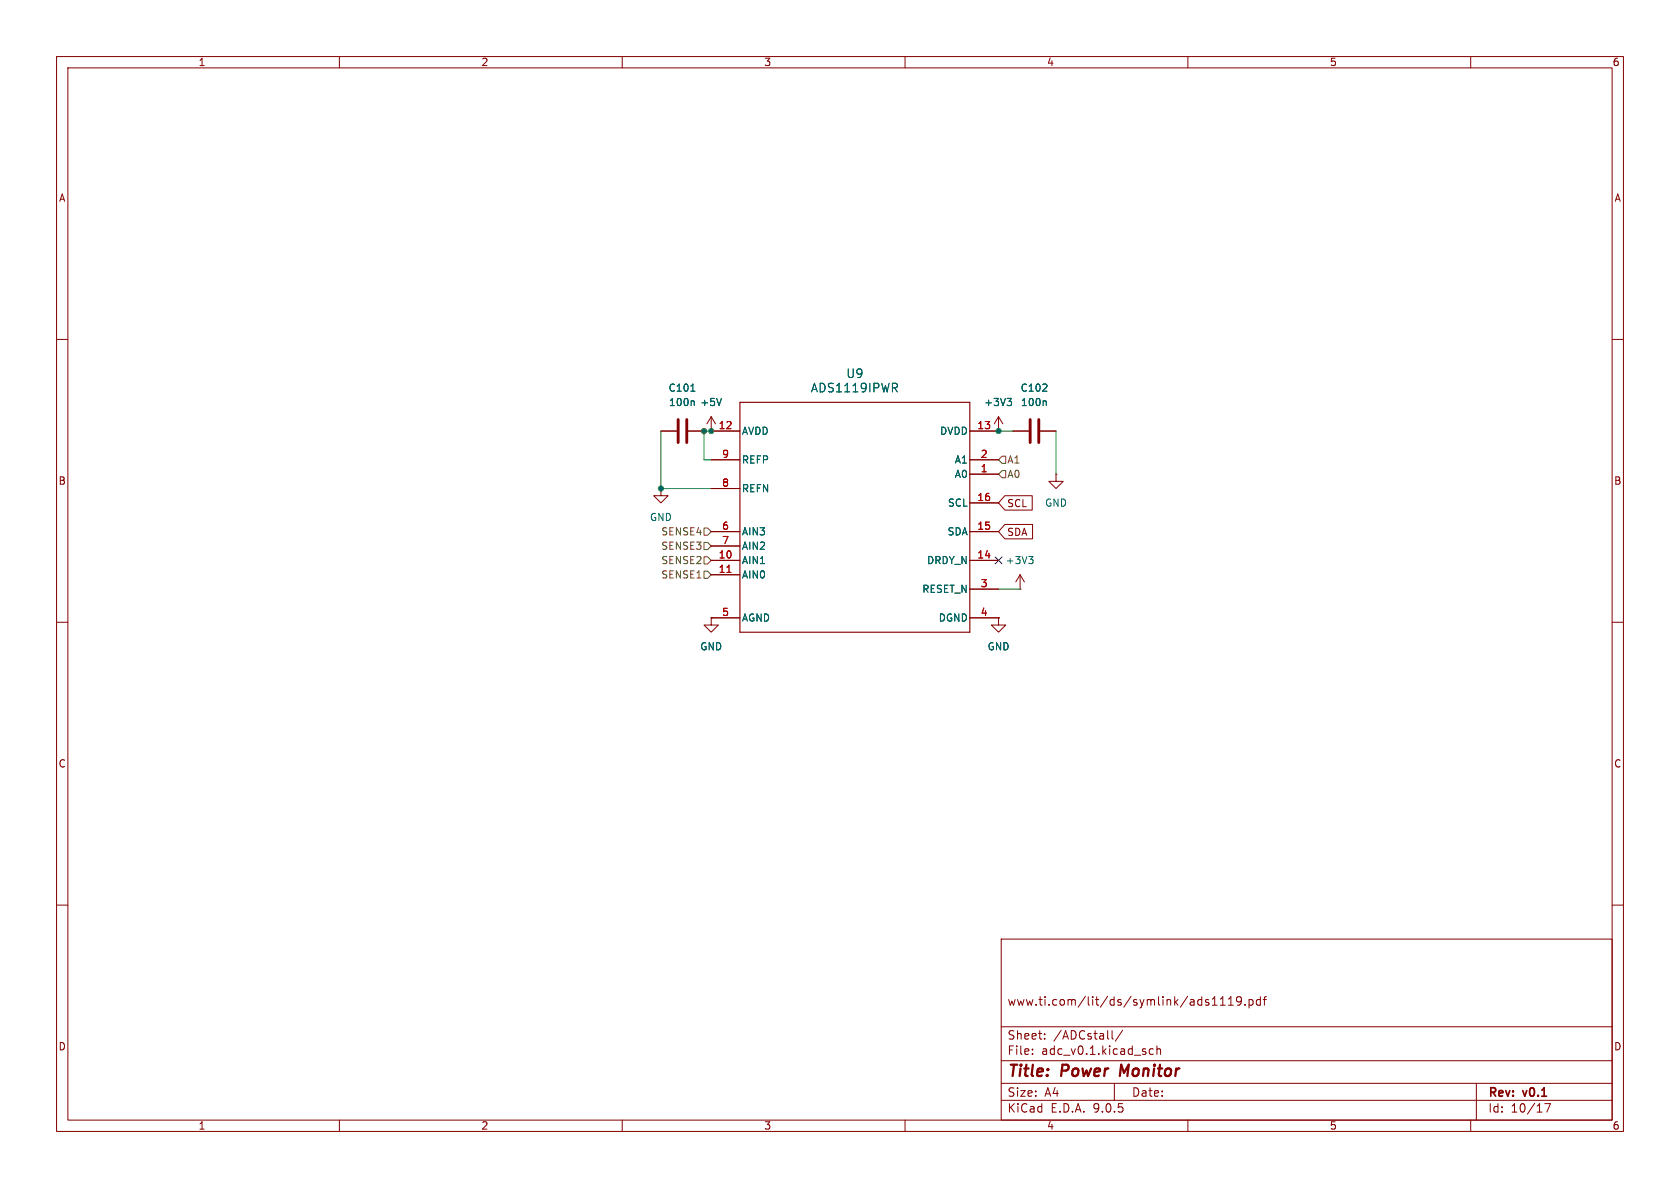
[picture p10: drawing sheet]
<svg xmlns="http://www.w3.org/2000/svg" width="297mm" height="210mm" viewBox="0 0 297 210" stroke-linecap="round" stroke-linejoin="round" font-family="sans-serif">
<g fill="none" stroke="#840000" stroke-width=".18">
<path d="M10 10h277v190h-277zM12 12h273v186h-273zM60 10v2M110 10v2M160 10v2M210 10v2M260 10v2M10 60h2M116.8 76.2h2.8M121.7 76.2h2.8M125.7 76.2h.1M125.7 76.2h5.1"/>
<path d="M125.7 73.7l-.7 1.2M125.7 73.7l.8 1.2M125.7 73.7v2.5M171.4 76.2h5.1M176.5 76.2h.1M176.5 73.7l-.7 1.2M176.5 73.7l.8 1.2M176.5 73.7v2.5M179.1 76.2h2.8M183.9 76.2h2.8M285 60h2M116.8 86.4v1.2h1.3l-1.3 1.3-1.2-1.3h1.2"/>
<path d="M116.8 86.4h.1M125.7 81.3h5.1M125.7 86.4h5.1M125.7 94h5.1M125.7 96.5h5.1M125.7 99.1h5.1M171.4 81.3h5.1M171.4 94h5.1M171.4 99.1h5.1M171.4 83.8h5.1M171.4 88.9h5.1M177.6 92.7h4.9v2.6h-4.9l-1.1-1.3z"/>
<path d="M177.6 87.6h4.9v2.6h-4.9l-1.1-1.3zM186.7 83.8v1.3h1.3l-1.3 1.3-1.3-1.3h1.3M186.7 83.8h.1M10 110h2M125.7 109.2v1.3h1.3l-1.3 1.3-1.2-1.3h1.2M125.7 109.2h.1M125.7 101.6h5.1M125.7 109.2h5.1M171.4 109.2h5.1M171.4 104.1h5.1M176.5 109.2v1.3h1.3l-1.3 1.3-1.2-1.3h1.2M176.5 109.2h.1"/>
<path d="M180.3 104.1h.1M180.3 101.6l-.7 1.3M180.3 101.6l.8 1.3M180.3 101.6v2.5M285 110h2M10 160h2M177 166h108v32h-108zM214.3 177.7h.9M214.3 176.6l.4-.4v1.5M215.7 177.7h.9M215.7 176.6l.5-.4v1.5M217.2 177.7h.8"/>
<path d="M217.2 176.6l.4-.4v1.5M219.5 176.8l-.3 .3h-.3l-.3-.3 .1-.5 .5-.1 .2 .1a.99 .99 0 0 1-.4 1.4h-.3M220.1 177.6v.1M220.8 176.8l.4-.1 .3 .3v.4l-.1 .2h-.6M220.8 176.7v1.5M222.8 176.8l-.4-.1-.3 .3v.4l.1 .2h.6M222.8 176.2v1.5M223.3 176.7h.6M223.9 176.2l-.4 .2v1.3M285 160h2M60 198v2M110 198v2"/>
<path d="M160 198v2M177 194.5h108M177 191.5h108M177 187.5h108M177 181.5h108M182.5 186.3v.1M182.5 185.5v.1M184.7 183.6v.1M184.7 182.8v.1M196.6 182.2v1.3l.2 .2M197 191.5v3M198.5 182.1l-1.3 2"/>
<path d="M203.9 185.5l-.4-.1-.3 .3v.4l.1 .2h.6M204.5 185.5l.2-.1 .4 .1 .1 .9M204.5 184.9v1.5M210 198v2M260 198v2M261 191.5v6.5M273.1 195.1h1l-.6 1.5"/>
</g>
<path d="M198.2 188.2l-.2 2" fill="none" stroke="#840000" stroke-width=".4"/>
<path d="M119.9 74.2v4M121.4 74.2v4M182.1 74.2v4M183.6 74.2v4" fill="none" stroke="#840000" stroke-width=".51"/>
<path d="M122.1 69.2h.8M122.6 70.9l.1 .1v.7M127.5 70.4l-.4 1.3M158.1 68.6l.5 .7M158.5 67.8l.1 .2-.1 .5M178 70.4h.8l-.4 .5M178.6 70.9l.2 .3v.3l-.2 .2M184.8 70.9l.2 .1v.7M181.9 98.4h.7l-.4 .5M182.4 98.9l.2 .2v.3l-.2 .2" fill="none" stroke="#006464" stroke-width=".18"/>
<path d="M130.8 71.1h40.6v40.7h-40.6z" fill="none" stroke="#840000" stroke-width=".2"/>
<path d="M128.5 101.2h.7" fill="none" stroke="#a90000" stroke-width=".18"/>
<path d="M124.5 93.3h.6l.6 .7-.6 .6h-.6zM124.5 95.9h.6l.6 .6-.6 .7h-.6zM124.5 98.4h.6l.6 .7-.6 .6h-.6zM177.2 80.6h.6v1.3h-.6l-.7-.6zM177.2 83.2h.6v1.3h-.6l-.7-.7zM124.5 101h.6l.6 .6-.6 .6h-.6z" fill="none" stroke="#725600" stroke-width=".18"/>
<path d="M116.8 76.2v10.2h8.9M125.7 76.2h-1.2v5.1h1.2M176.5 76.2h2.6M186.7 76.2v7.6M176.5 104.1h3.8" fill="none" stroke="#009600" stroke-width=".18"/>
<path d="M175.9 98.5l1.2 1.2M177.1 98.5l-1.2 1.2" fill="none" stroke="#000084" stroke-width=".18"/>
<g fill="#009600" stroke="#009600" stroke-width=".18">
<circle cx="124.5" cy="76.2" r=".46"/>
<circle cx="125.7" cy="76.2" r=".46"/>
<circle cx="176.5" cy="76.2" r=".46"/>
<circle cx="116.8" cy="86.4" r=".46"/>
</g>
<g font-size="2.8" fill="#840000">
<text x="178" y="190.9">Title:</text>
<text x="187.7" y="190.9">Power</text>
<text x="198.8" y="190.9">Monitor</text>
</g>
<g font-size="2.1" fill="#006464">
<text x="143.3" y="69.6">ADS1119IPWR</text>
<text x="149.5" y="67">U9</text>
</g>
<g font-size="2.1" fill="#840000">
<text x="178" y="178">www.ti.com/lit/ds/symlink/ads1119.pdf</text>
<text x="178" y="184">Sheet:</text>
<text x="186.2" y="184">/ADCstall/</text>
<text x="178" y="186.7">File:</text>
<text x="184.1" y="186.7">adc_v0.1.kicad_sch</text>
<text x="178" y="196.9">KiCad</text>
<text x="178" y="194.1">Size:</text>
<text x="184.7" y="194.1">A4</text>
<text x="185.7" y="196.9">E.D.A.</text>
<text x="193.3" y="196.9">9.0.5</text>
<text x="200" y="194.1">Date:</text>
<text x="263" y="194.3">Rev:</text>
<text x="263" y="196.9">Id:</text>
<text x="267.1" y="196.9">10/17</text>
<text x="269.4" y="194.3">v0.1</text>
</g>
<g font-size="1.8" fill="#840000">
<text x="35" y="11.9">1</text>
<text x="85" y="11.9">2</text>
<text x="135" y="11.9">3</text>
<text x="185" y="11.9">4</text>
<text x="235" y="11.9">5</text>
<text x="285" y="11.9">6</text>
<text x="10.3" y="35.9">A</text>
<text x="285.3" y="35.9">A</text>
<text x="10.3" y="85.9">B</text>
<text x="178" y="89.9">SCL</text>
<text x="285.3" y="85.9">B</text>
<text x="178" y="94.9">SDA</text>
<text x="10.3" y="135.9">C</text>
<text x="285.3" y="135.9">C</text>
<text x="10.3" y="185.9">D</text>
<text x="285.3" y="185.9">D</text>
<text x="35" y="199.9">1</text>
<text x="85" y="199.9">2</text>
<text x="135" y="199.9">3</text>
<text x="185" y="199.9">4</text>
<text x="235" y="199.9">5</text>
<text x="285" y="199.9">6</text>
</g>
<g font-size="1.8" fill="#006464">
<text x="118.1" y="69.4">C101</text>
<text x="118.2" y="72">100n</text>
<text x="123.7" y="72">+5V</text>
<text x="173.9" y="72">+3V3</text>
<text x="180.3" y="69.4">C102</text>
<text x="180.4" y="72">100n</text>
<text x="131.1" y="77.1">AVDD</text>
<text x="166.1" y="77.1">DVDD</text>
<text x="131.1" y="82.1">REFP</text>
<text x="168.7" y="82.1">A1</text>
<text x="131.1" y="87.2">REFN</text>
<text x="167.5" y="89.8">SCL</text>
<text x="168.7" y="84.7">A0</text>
<text x="184.7" y="89.8">GND</text>
<text x="114.8" y="92.3">GND</text>
<text x="131.1" y="94.8">AIN3</text>
<text x="167.4" y="94.8">SDA</text>
<text x="131.1" y="97.4">AIN2</text>
<text x="131.1" y="99.9">AIN1</text>
<text x="163.8" y="99.9">DRDY_N</text>
<text x="177.7" y="99.9">+3V3</text>
<text x="131.1" y="102.5">AIN0</text>
<text x="162.9" y="105">RESET_N</text>
<text x="131.1" y="110.1">AGND</text>
<text x="165.9" y="110.1">DGND</text>
<text x="123.7" y="115.2">GND</text>
<text x="174.5" y="115.2">GND</text>
</g>
<g font-size="1.8" fill="#a90000">
<text x="127" y="75.9">12</text>
<text x="172.7" y="75.9">13</text>
<text x="127.6" y="81">9</text>
<text x="173.3" y="81">2</text>
<text x="173.3" y="83.6">1</text>
<text x="127.6" y="86.1">8</text>
<text x="172.7" y="88.6">16</text>
<text x="127.6" y="93.7">6</text>
<text x="172.7" y="93.7">15</text>
<text x="127" y="98.8">10</text>
<text x="127" y="101.3">11</text>
<text x="127.6" y="96.3">7</text>
<text x="172.7" y="98.8">14</text>
<text x="173.3" y="103.9">3</text>
<text x="127.6" y="109">5</text>
<text x="173.3" y="109">4</text>
</g>
<g font-size="1.8" fill="#725600">
<text x="178" y="82.1">A1</text>
<text x="178" y="84.7">A0</text>
<text x="116.8" y="94.8">SENSE4</text>
<text x="116.8" y="97.4">SENSE3</text>
<text x="116.8" y="99.9">SENSE2</text>
<text x="116.8" y="102.5">SENSE1</text>
</g>
</svg>
